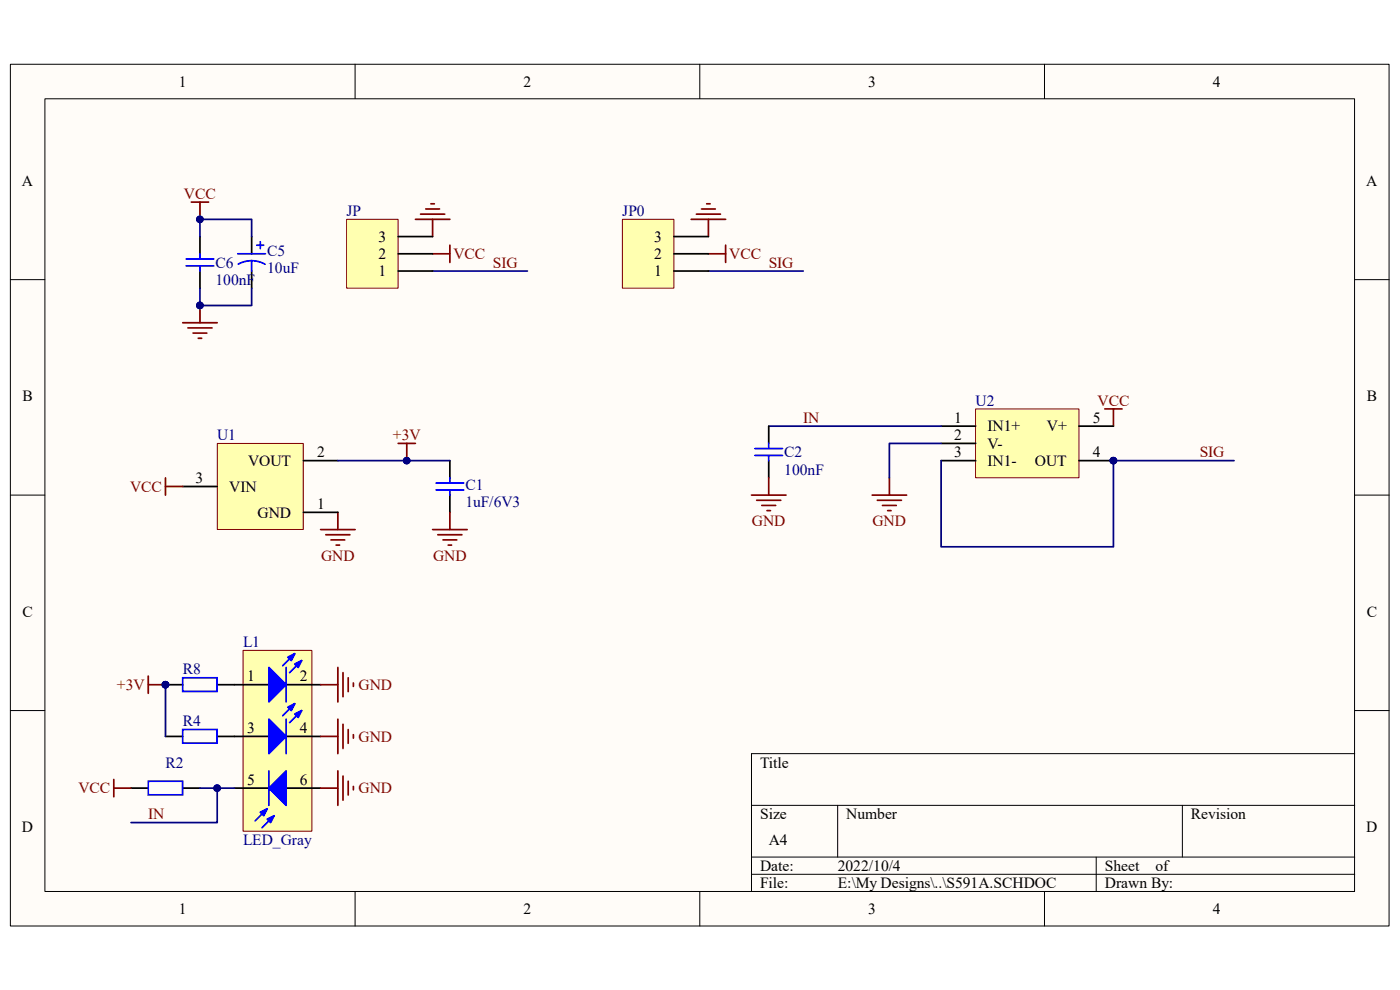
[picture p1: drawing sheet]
<svg xmlns="http://www.w3.org/2000/svg" width="297mm" height="210mm" viewBox="0 0 297 210" stroke-linecap="round" stroke-linejoin="round" font-family="sans-serif">
<path d="M2.2 13.6h292.5v182.8h-292.5z" fill-rule="evenodd" fill="#fffcf8"/>
<path d="M2.2 13.6h292.5v182.8h-292.5z" fill="none" stroke="#000" stroke-width=".21"/>
<path d="M9.5 21h277.9v168.1h-277.9z" fill-rule="evenodd" fill="#fffcf8"/>
<g fill="none" stroke="#000" stroke-width=".21">
<path d="M75.3 13.6v7.3M148.5 13.6v7.3M221.6 13.6v7.3M9.5 21h277.9v168.1h-277.9zM2.2 59.3h7.3M287.4 59.3h7.3M2.2 105h7.3M287.4 105h7.3M2.2 150.7h7.3M287.4 150.7h7.3M287.4 159.9h-128v29.2M159.4 170.8h128"/>
<path d="M177.7 170.8v11M250.8 170.8v11M75.3 189.1v7.3M148.5 189.1v7.3M159.4 181.8h128M159.4 185.5h128M221.6 189.1v7.3M232.6 181.8v7.3"/>
</g>
<path d="M40.6 42.9h3.6M42.4 42.9v3.6M88.1 46.5h7.3M89.2 45.4h5.1M90.3 44.3h2.9M91.4 43.2h.7M91.8 53.8h3.6M91.8 46.5v3.7M95.4 52v3.7" fill="none" stroke="#800000" stroke-width=".37"/>
<path d="M27.8 167.2h3.7M38.8 167.2h3.6" fill="none" stroke="#000" stroke-width=".37"/>
<path d="M31.5 165.7h7.2v2.9h-7.2z" fill="none" stroke="#00f" stroke-width=".37"/>
<path d="M91.8 57.5h20.1" fill="none" stroke="#000080" stroke-width=".37"/>
<circle cx="42.4" cy="46.5" r=".71" fill="#000080"/>
<circle cx="42.4" cy="46.5" r=".71" fill="none" stroke="#000080" stroke-width=".21"/>
<path d="M38.8 68.5h7.3M39.9 69.6h5.1M41 70.7h2.9M42.1 71.8h.7M42.4 64.8v3.7" fill="none" stroke="#800000" stroke-width=".37"/>
<circle cx="42.4" cy="64.8" r=".71" fill="#000080"/>
<circle cx="42.4" cy="64.8" r=".71" fill="none" stroke="#000080" stroke-width=".21"/>
<path d="M42.4 50.2v3.6M42.4 57.5v3.6M53.4 50.2v3.6M53.4 57.5v3.6" fill="none" stroke="#000" stroke-width=".37"/>
<path d="M39.5 56.4h5.8M39.5 54.9h5.8M42.4 53.8v1.1M42.4 56.4v1.1M50.5 53.8h5.8M53.4 55.3l1.5 .2 1.3 .5M53.4 55.3l-1.5 .2-1.4 .5M53.4 55.3v2.2M54.5 52h1.4M55.2 51.3v1.4" fill="none" stroke="#00f" stroke-width=".37"/>
<path d="M42.4 50.2v-3.7h11v3.7" fill="none" stroke="#000080" stroke-width=".37"/>
<circle cx="42.4" cy="46.5" r=".71" fill="#000080"/>
<circle cx="42.4" cy="46.5" r=".71" fill="none" stroke="#000080" stroke-width=".21"/>
<path d="M42.4 61.1v3.7h11v-3.7" fill="none" stroke="#000080" stroke-width=".37"/>
<circle cx="42.4" cy="64.8" r=".71" fill="#000080"/>
<circle cx="42.4" cy="64.8" r=".71" fill="none" stroke="#000080" stroke-width=".21"/>
<path d="M24.1 165.3v3.7M24.1 167.2h3.7" fill="none" stroke="#800000" stroke-width=".37"/>
<path d="M73.5 46.5h11v14.6h-11z" fill-rule="evenodd" fill="#ffffb0"/>
<path d="M73.5 46.5h11v14.6h-11z" fill="none" stroke="#800000" stroke-width=".21"/>
<path d="M84.5 57.5h7.3M84.5 53.8h7.3M84.5 50.2h7.3M35.1 145.2h3.7M46.1 145.2h3.6" fill="none" stroke="#000" stroke-width=".37"/>
<circle cx="35.1" cy="145.2" r=".71" fill="#000080"/>
<circle cx="35.1" cy="145.2" r=".71" fill="none" stroke="#000080" stroke-width=".21"/>
<path d="M38.8 143.8h7.2v2.9h-7.2z" fill="none" stroke="#00f" stroke-width=".37"/>
<circle cx="35.1" cy="145.2" r=".71" fill="#000080"/>
<circle cx="35.1" cy="145.2" r=".71" fill="none" stroke="#000080" stroke-width=".21"/>
<path d="M35.1 156.2h3.7M46.1 156.2h3.6" fill="none" stroke="#000" stroke-width=".37"/>
<path d="M38.8 154.7h7.2v2.9h-7.2z" fill="none" stroke="#00f" stroke-width=".37"/>
<path d="M146.6 46.5h7.3M147.7 45.4h5.1M148.8 44.3h2.9M149.9 43.2h.7M150.3 53.8h3.6M150.3 46.5v3.7M153.9 52v3.7" fill="none" stroke="#800000" stroke-width=".37"/>
<path d="M150.3 57.5h20.1" fill="none" stroke="#000080" stroke-width=".37"/>
<path d="M132 46.5h11v14.6h-11z" fill-rule="evenodd" fill="#ffffb0"/>
<path d="M132 46.5h11v14.6h-11z" fill="none" stroke="#800000" stroke-width=".21"/>
<path d="M143 57.5h7.3M143 53.8h7.3M143 50.2h7.3" fill="none" stroke="#000" stroke-width=".37"/>
<path d="M51.6 138h14.6v38.3h-14.6z" fill-rule="evenodd" fill="#ffffb0"/>
<path d="M51.6 138h14.6v38.3h-14.6z" fill="none" stroke="#800000" stroke-width=".21"/>
<path d="M49.7 145.2h7.3M60.7 145.2h7.3" fill="none" stroke="#000" stroke-width=".37"/>
<path d="M57 141.6l3.7 3.6-3.7 3.7z" fill="#00f"/>
<path d="M62.5 138.7l-2.5 2.5M57 141.6l3.7 3.6-3.7 3.7zM64 140.1l-2.6 2.6" fill="none" stroke="#00f" stroke-width=".37"/>
<path d="M62.5 140.9l1.5-.8-.7 1.5z" fill="#00f"/>
<path d="M62.5 140.9l1.5-.8-.7 1.5z" fill="none" stroke="#00f" stroke-width=".37"/>
<path d="M61.1 139.4l1.4-.7-.7 1.4z" fill="#00f"/>
<path d="M61.1 139.4l1.4-.7-.7 1.4zM60.7 141.6v7.3" fill="none" stroke="#00f" stroke-width=".37"/>
<path d="M49.7 156.2h7.3M60.7 156.2h7.3" fill="none" stroke="#000" stroke-width=".37"/>
<path d="M57 152.6l3.7 3.6-3.7 3.7z" fill="#00f"/>
<path d="M57 152.6l3.7 3.6-3.7 3.7zM62.5 149.3l-2.5 2.5M64 150.7l-2.6 2.6" fill="none" stroke="#00f" stroke-width=".37"/>
<path d="M62.5 151.5l1.5-.8-.7 1.5z" fill="#00f"/>
<path d="M62.5 151.5l1.5-.8-.7 1.5z" fill="none" stroke="#00f" stroke-width=".37"/>
<path d="M61.1 150l1.4-.7-.7 1.4z" fill="#00f"/>
<path d="M60.7 152.6v7.3M61.1 150l1.4-.7-.7 1.4z" fill="none" stroke="#00f" stroke-width=".37"/>
<path d="M49.7 167.2h7.3M60.7 167.2h7.3" fill="none" stroke="#000" stroke-width=".37"/>
<path d="M57 167.2l3.7-3.7v7.3z" fill="#00f"/>
<path d="M56.7 171.6l-2.6 2.5M57 167.2l3.7-3.7v7.3zM58.1 173l-2.5 2.6" fill="none" stroke="#00f" stroke-width=".37"/>
<path d="M56.7 173.8l1.4-.8-.7 1.5z" fill="#00f"/>
<path d="M56.7 173.8l1.4-.8-.7 1.5z" fill="none" stroke="#00f" stroke-width=".37"/>
<path d="M55.2 172.3l1.5-.7-.8 1.4z" fill="#00f"/>
<path d="M55.2 172.3l1.5-.7-.8 1.4zM57 163.5v7.3" fill="none" stroke="#00f" stroke-width=".37"/>
<path d="M42.4 167.2h7.3" fill="none" stroke="#000080" stroke-width=".37"/>
<circle cx="46.1" cy="167.2" r=".71" fill="#000080"/>
<circle cx="46.1" cy="167.2" r=".71" fill="none" stroke="#000080" stroke-width=".21"/>
<path d="M46.1 167.2v7.3h-18.3" fill="none" stroke="#000080" stroke-width=".37"/>
<circle cx="46.1" cy="167.2" r=".71" fill="#000080"/>
<circle cx="46.1" cy="167.2" r=".71" fill="none" stroke="#000080" stroke-width=".21"/>
<path d="M35.1 145.2v11" fill="none" stroke="#000080" stroke-width=".37"/>
<circle cx="35.1" cy="145.2" r=".71" fill="#000080"/>
<circle cx="35.1" cy="145.2" r=".71" fill="none" stroke="#000080" stroke-width=".21"/>
<g fill="none" stroke="#800000" stroke-width=".37">
<path d="M84.5 94.1h3.6M86.3 94.1v3.6M68 112.3h7.3M69.1 113.4h5.1M70.2 114.5h2.9M71.3 115.6h.7M71.7 108.7v3.6M68 145.2h3.7M68 156.2h3.7M71.7 141.6v7.3M71.7 152.6v7.3M72.8 142.7v5.1"/>
<path d="M72.8 153.6v5.2M73.9 143.8v2.9M73.9 154.7v3M75 144.9v.7M75 155.8v.8M68 167.2h3.7M71.7 163.5v7.3M72.8 164.6v5.1M73.9 165.7v2.9M75 166.8v.7"/>
</g>
<circle cx="86.3" cy="97.7" r=".71" fill="#000080"/>
<circle cx="86.3" cy="97.7" r=".71" fill="none" stroke="#000080" stroke-width=".21"/>
<path d="M95.4 97.7v3.7M95.4 105v3.7" fill="none" stroke="#000" stroke-width=".37"/>
<path d="M92.5 103.9h5.9M92.5 102.5h5.9M95.4 101.4v1.1M95.4 103.9v1.1" fill="none" stroke="#00f" stroke-width=".37"/>
<path d="M91.8 112.3h7.3M92.9 113.4h5.1M94 114.5h2.9M95.1 115.6h.7M95.4 108.7v3.6" fill="none" stroke="#800000" stroke-width=".37"/>
<path d="M46.1 94.1h18.2v18.2h-18.2z" fill-rule="evenodd" fill="#ffffb0"/>
<path d="M46.1 94.1h18.2v18.2h-18.2z" fill="none" stroke="#800000" stroke-width=".21"/>
<path d="M64.4 97.7h7.3M38.8 103.2h7.3M64.4 108.7h7.3" fill="none" stroke="#000" stroke-width=".37"/>
<path d="M71.7 97.7h23.7" fill="none" stroke="#000080" stroke-width=".37"/>
<circle cx="86.3" cy="97.7" r=".71" fill="#000080"/>
<circle cx="86.3" cy="97.7" r=".71" fill="none" stroke="#000080" stroke-width=".21"/>
<path d="M234.4 86.7h3.6M236.2 86.7v3.7M35.1 101.4v3.6M35.1 103.2h3.7M185 105h7.3M186.1 106.1h5.1M187.2 107.2h2.9M188.3 108.3h.7M188.7 101.4v3.6" fill="none" stroke="#800000" stroke-width=".37"/>
<path d="M207 86.7h21.9v14.6h-21.9z" fill-rule="evenodd" fill="#ffffb0"/>
<path d="M207 86.7h21.9v14.6h-21.9z" fill="none" stroke="#800000" stroke-width=".21"/>
<path d="M199.6 90.4h7.4M199.6 94.1h7.4M199.6 97.7h7.4M228.9 97.7h7.3" fill="none" stroke="#000" stroke-width=".37"/>
<circle cx="236.2" cy="97.7" r=".71" fill="#000080"/>
<circle cx="236.2" cy="97.7" r=".71" fill="none" stroke="#000080" stroke-width=".21"/>
<path d="M228.9 90.4h7.3" fill="none" stroke="#000" stroke-width=".37"/>
<circle cx="236.2" cy="97.7" r=".71" fill="#000080"/>
<circle cx="236.2" cy="97.7" r=".71" fill="none" stroke="#000080" stroke-width=".21"/>
<path d="M199.6 94.1h-10.9v7.3M199.6 97.7v18.3h36.6v-18.3h25.6" fill="none" stroke="#000080" stroke-width=".37"/>
<circle cx="236.2" cy="97.7" r=".71" fill="#000080"/>
<circle cx="236.2" cy="97.7" r=".71" fill="none" stroke="#000080" stroke-width=".21"/>
<path d="M163.1 90.4h36.5" fill="none" stroke="#000080" stroke-width=".37"/>
<path d="M163.1 90.4v3.7M163.1 97.7v3.7" fill="none" stroke="#000" stroke-width=".37"/>
<path d="M160.2 96.6h5.8M160.2 95.2h5.8M163.1 94.1v1.1M163.1 96.6v1.1" fill="none" stroke="#00f" stroke-width=".37"/>
<path d="M159.4 105h7.3M160.5 106.1h5.1M161.6 107.2h2.9M162.7 108.3h.7M163.1 101.4v3.6M31.5 143.4v3.7M31.5 145.2h3.6" fill="none" stroke="#800000" stroke-width=".37"/>
<circle cx="35.1" cy="145.2" r=".71" fill="#000080"/>
<circle cx="35.1" cy="145.2" r=".71" fill="none" stroke="#000080" stroke-width=".21"/>
<g font-size="3.3">
<text x="37.9" y="18.4">1</text>
<text x="111.1" y="18.4">2</text>
<text x="184.2" y="18.4">3</text>
<text x="257.3" y="18.4">4</text>
<text x="4.7" y="39.4">A</text>
<text x="289.9" y="39.4">A</text>
<text x="80.3" y="51.3">3</text>
<text x="138.8" y="51.3">3</text>
<text x="80.3" y="58.6">1</text>
<text x="80.3" y="54.9">2</text>
<text x="138.8" y="58.6">1</text>
<text x="138.8" y="54.9">2</text>
<text x="4.7" y="85.1">B</text>
<text x="202.4" y="89.7">1</text>
<text x="231.8" y="89.7">5</text>
<text x="289.9" y="85.1">B</text>
<text x="202.4" y="93.3">2</text>
<text x="209.5" y="91.5">IN1+</text>
<text x="209.5" y="95.2">V-</text>
<text x="222.1" y="91.5">V+</text>
<text x="52.6" y="98.8">VOUT</text>
<text x="67.3" y="97">2</text>
<text x="202.4" y="97">3</text>
<text x="209.5" y="98.8">IN1-</text>
<text x="219.5" y="98.8">OUT</text>
<text x="231.8" y="97">4</text>
<text x="41.5" y="102.5">3</text>
<text x="48.6" y="104.3">VIN</text>
<text x="67.3" y="107.9">1</text>
<text x="54.7" y="109.8">GND</text>
<text x="4.7" y="130.8">C</text>
<text x="289.9" y="130.8">C</text>
<text x="52.5" y="144.5">1</text>
<text x="63.6" y="144.5">2</text>
<text x="52.5" y="155.5">3</text>
<text x="63.6" y="155.5">4</text>
<text x="52.5" y="166.5">5</text>
<text x="63.6" y="166.5">6</text>
<text x="161.2" y="162.8">Title</text>
<text x="161.2" y="173.8">Size</text>
<text x="179.5" y="173.8">Number</text>
<text x="252.6" y="173.8">Revision</text>
<text x="4.7" y="176.5">D</text>
<text x="163.1" y="179.2">A4</text>
<text x="289.9" y="176.5">D</text>
<text x="161.2" y="184.7">Date:</text>
<text x="177.7" y="184.7">2022/10/4</text>
<text x="234.4" y="184.7">Sheet</text>
<text x="245.2" y="184.7">of</text>
<text x="161.2" y="188.4">File:</text>
<text x="177.7" y="188.4">E:\My Designs\..\S591A.SCHDOC</text>
<text x="234.4" y="188.4">Drawn By:</text>
<text x="37.9" y="193.9">1</text>
<text x="111.1" y="193.9">2</text>
<text x="184.2" y="193.9">3</text>
<text x="257.3" y="193.9">4</text>
</g>
<g font-size="3.3" fill="#800000">
<text x="39" y="42.2">VCC</text>
<text x="96.2" y="54.9">VCC</text>
<text x="104.6" y="56.8">SIG</text>
<text x="154.7" y="54.9">VCC</text>
<text x="163.1" y="56.8">SIG</text>
<text x="170.4" y="89.7">IN</text>
<text x="232.8" y="86">VCC</text>
<text x="83.4" y="93.3">+3V</text>
<text x="254.5" y="97">SIG</text>
<text x="27.6" y="104.3">VCC</text>
<text x="159.5" y="111.6">GND</text>
<text x="185.1" y="111.6">GND</text>
<text x="68.1" y="118.9">GND</text>
<text x="91.9" y="118.9">GND</text>
<text x="24.8" y="146.3">+3V</text>
<text x="76.1" y="146.3">GND</text>
<text x="76.1" y="157.3">GND</text>
<text x="16.6" y="168.3">VCC</text>
<text x="31.5" y="173.8">IN</text>
<text x="76.1" y="168.3">GND</text>
</g>
<g font-size="3.3" fill="#000080">
<text x="73.5" y="45.8">JP</text>
<text x="132" y="45.8">JP0</text>
<text x="45.7" y="56.8">C6</text>
<text x="56.7" y="54.2">C5</text>
<text x="56.7" y="57.9">10uF</text>
<text x="45.7" y="60.5">100nF</text>
<text x="207" y="86">U2</text>
<text x="46.1" y="93.3">U1</text>
<text x="166.4" y="97">C2</text>
<text x="166.4" y="100.7">100nF</text>
<text x="98.7" y="103.9">C1</text>
<text x="98.7" y="107.6">1uF/6V3</text>
<text x="51.6" y="137.2">L1</text>
<text x="38.8" y="143">R8</text>
<text x="38.8" y="154.1">R4</text>
<text x="35.1" y="162.8">R2</text>
<text x="51.6" y="179.2">LED_Gray</text>
</g>
</svg>
